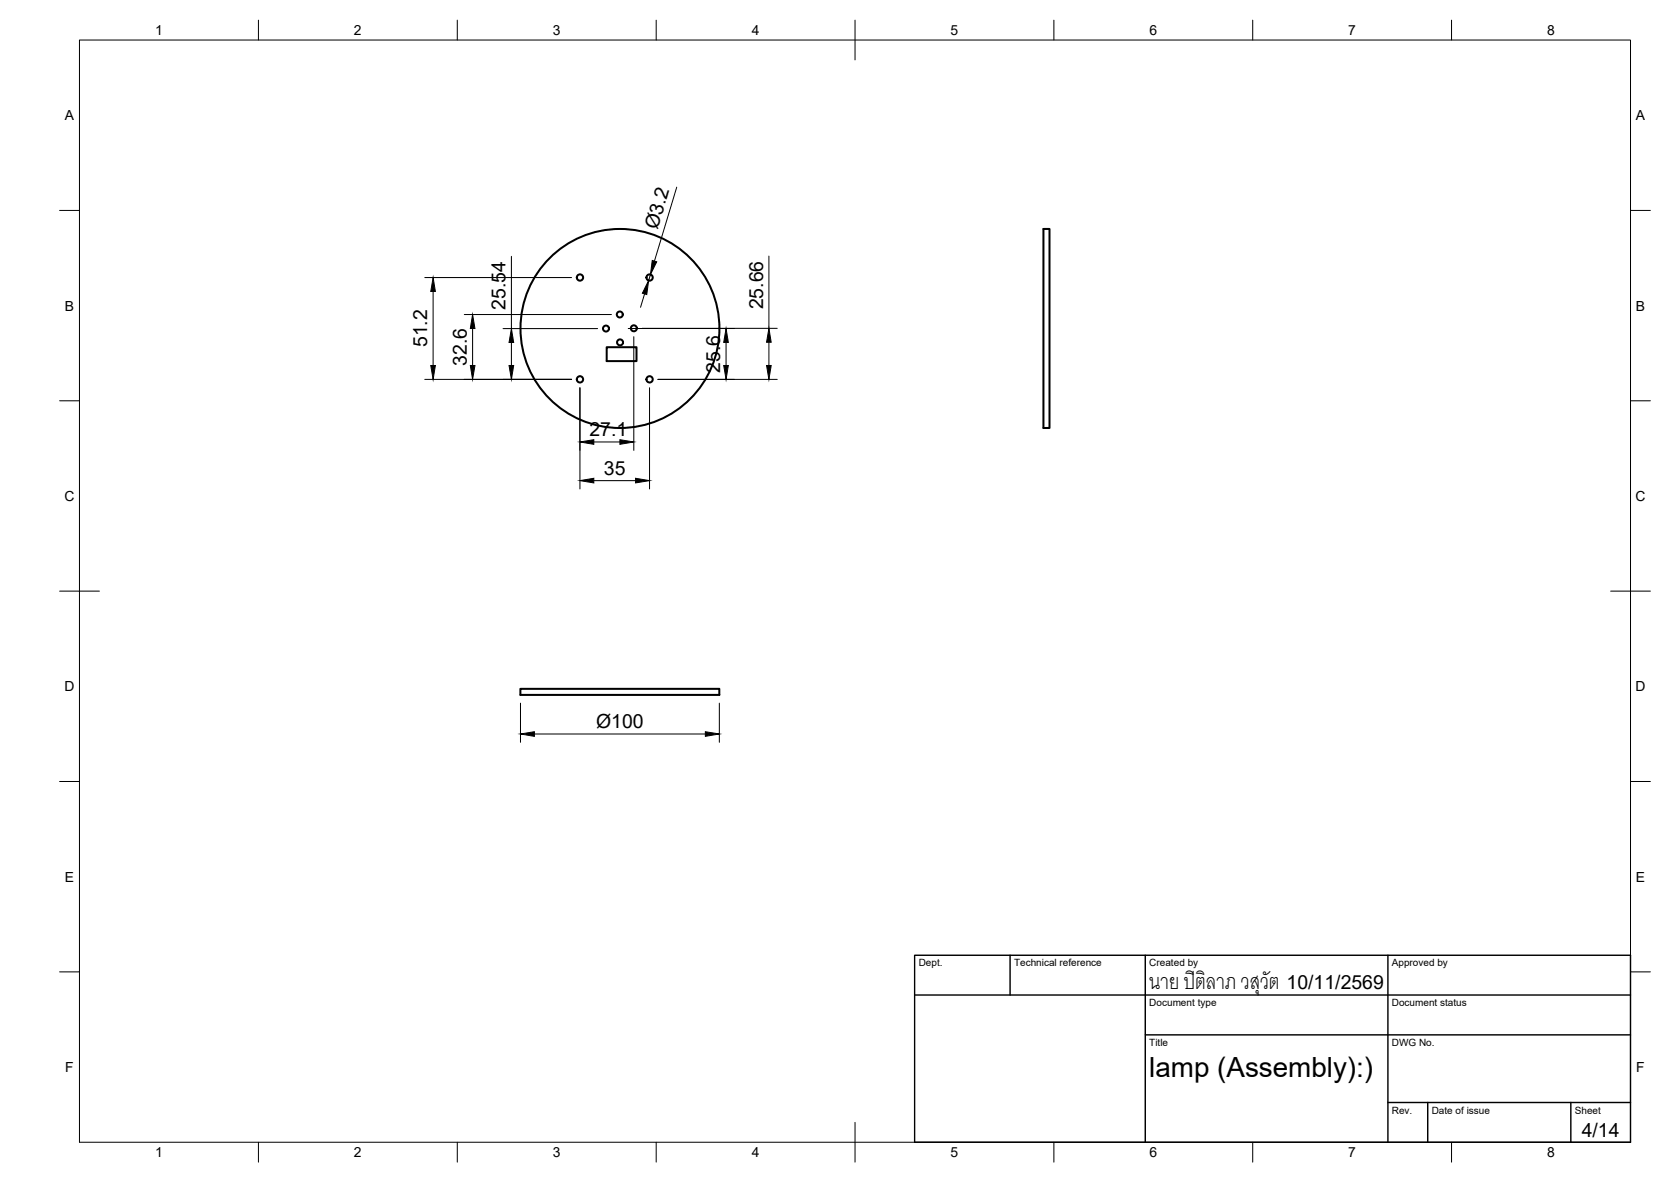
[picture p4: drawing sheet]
<svg xmlns="http://www.w3.org/2000/svg" width="420mm" height="297mm" viewBox="0 0 420 297" stroke-linecap="round" stroke-linejoin="round" font-family="sans-serif">
<!-- layer: Visible -->
<g fill="none" stroke="#000" stroke-width=".51">
<path d="M262.4 57.5h1.5v50.1h-1.5zM152.5 87.3h7.5v3.4h-7.5zM130.9 173.1h50v1.5h-50z"/>
<circle cx="145.8" cy="69.7" r=".79"/>
<circle cx="155.8" cy="79" r=".75"/>
<circle cx="163.3" cy="69.7" r=".79"/>
<circle cx="145.8" cy="95.3" r=".79"/>
<circle cx="152.4" cy="82.6" r=".75"/>
<circle cx="155.9" cy="82.5" r="25"/>
<circle cx="155.9" cy="86" r=".75"/>
<circle cx="159.4" cy="82.5" r=".75"/>
<circle cx="163.3" cy="95.3" r=".79"/>
</g>
<!-- layer: BORDER -->
<g fill="none" stroke="#000" stroke-width=".25">
<path d="M20 10.1h390v276.9h-390zM65 5.1v5M115 5.1v5M165 5.1v5M215 5.1v10M265 5.1v5M315 5.1v5M365 5.1v5M15 52.9h5M410 52.9h5M15 100.7h5M410 100.7h5"/>
<path d="M15 148.6h10M405 148.6h10M15 196.4h5M410 196.4h5M15 244.2h5M410 244.2h5M65 287v5M115 287v5M165 287v5M215 282.1v9.9M265 287v5M315 287v5"/>
<path d="M365 287v5"/>
</g>
<!-- layer: TITLEBLOCK -->
<path d="M230 240.1h180v46.9h-180zM230 250h180M254 240.1v9.9M288 240.1v46.9M349 240.1v46.9M288 260.1h122M349 277.1h61M359 277.1v9.9M395 277.1v9.9" fill="none" stroke="#000" stroke-width=".36"/>
<!-- layer: FD_Dimensions -->
<g fill="none" stroke="#000" stroke-width=".25">
<path d="M170.2 47l-5.7 18.6M106.8 69.8h36.9M108.9 73.2v18.6M116.7 79h37M128.6 64.4v18.2M162.1 73.9l-1 3.3M163.6 69l-.5 1.5M193.3 64.4v18.1M106.8 95.3h36.9M118.8 82.6v9.2M126.5 82.6h23.8M128.6 86.1v5.7"/>
<path d="M145.8 97.4v25.5M159.4 84.6v28.6M163.3 97.4v25.5M165.4 95.3h30M182.6 86v5.8M193.3 86v5.8M195.4 82.5l-37.4 .1M149.3 111.1h6.6M149.3 120.8h10.5M130.9 176.7v9.8M180.9 176.7v9.8M134.4 184.5h43"/>
</g>
<g fill="#000" stroke="#000" stroke-width=".25">
<path d="M108.9 69.8l.6 3.4h-1.2zM163.1 70.5l-.5 3.5-1.1-.3zM164 65.5l1.1 .3-1.5 3.2zM108.3 91.8h1.2l-.6 3.5zM118.3 91.8h1.1l-.6 3.5zM118.8 79l.6 3.6h-1.1zM128 91.8h1.2l-.6 3.5zM128.6 82.6l.6 3.5h-1.2zM182 91.8h1.1l-.5 3.5zM182.6 82.6l.5 3.4h-1.1zM192.7 91.8h1.2l-.6 3.5zM193.3 82.5l.6 3.5h-1.2z"/>
<path d="M145.8 111.1l3.5-.6v1.2zM155.9 110.5l3.5 .6-3.5 .6zM145.8 120.8l3.5-.6v1.2zM159.8 120.2l3.5 .6-3.5 .6zM130.9 184.5l3.5-.6v1.1zM177.4 183.9l3.5 .6-3.5 .5z"/>
</g>
<text font-size="7.5" x="289" y="248.5">นาย ปิติลาภ วสุวัต</text>
<text font-size="7" x="289" y="270.6">lamp (Assembly):)</text>
<g font-size="4.9">
<text x="165.3" y="57.8" transform="rotate(-73 165.3 57.8)">Ø3.2</text>
<text x="127.1" y="77.8" transform="rotate(-90 127.1 77.8)">25.54</text>
<text x="191.9" y="77.8" transform="rotate(-90 191.9 77.8)">25.66</text>
<text x="107.4" y="87.3" transform="rotate(-90 107.4 87.3)">51.2</text>
<text x="117.4" y="92" transform="rotate(-90 117.4 92)">32.6</text>
<text x="181.1" y="93.7" transform="rotate(-90 181.1 93.7)">25.6</text>
<text x="148.2" y="109.7">27.1</text>
<text x="151.8" y="119.3">35</text>
<text x="149.9" y="182.9">Ø100</text>
<text x="323.5" y="248.5">10/11/2569</text>
<text x="397.7" y="285.7">4/14</text>
</g>
<g font-size="3.5">
<text x="39" y="8.8">1</text>
<text x="89" y="8.8">2</text>
<text x="139" y="8.8">3</text>
<text x="189" y="8.8">4</text>
<text x="239" y="8.8">5</text>
<text x="289" y="8.8">6</text>
<text x="339" y="8.8">7</text>
<text x="389" y="8.8">8</text>
<text x="16.3" y="30.2">A</text>
<text x="411.3" y="30.2">A</text>
<text x="16.3" y="78">B</text>
<text x="411.3" y="78">B</text>
<text x="16.2" y="125.9">C</text>
<text x="411.2" y="125.9">C</text>
<text x="16.2" y="173.7">D</text>
<text x="411.2" y="173.7">D</text>
<text x="16.3" y="221.6">E</text>
<text x="411.3" y="221.6">E</text>
<text x="16.4" y="269.4">F</text>
<text x="411.4" y="269.4">F</text>
<text x="39" y="290.8">1</text>
<text x="89" y="290.8">2</text>
<text x="139" y="290.8">3</text>
<text x="189" y="290.8">4</text>
<text x="239" y="290.8">5</text>
<text x="289" y="290.8">6</text>
<text x="339" y="290.8">7</text>
<text x="389" y="290.8">8</text>
</g>
<g font-size="2.5">
<text x="231" y="242.9">Dept.</text>
<text x="255" y="242.9">Technical reference</text>
<text x="289" y="242.9">Created by</text>
<text x="350" y="242.9">Approved by</text>
<text x="289" y="252.8">Document type</text>
<text x="350" y="252.8">Document status</text>
<text x="289" y="262.9">Title</text>
<text x="350" y="262.9">DWG No.</text>
<text x="350" y="279.9">Rev.</text>
<text x="360" y="279.9">Date of issue</text>
<text x="396" y="279.9">Sheet</text>
</g>
</svg>
